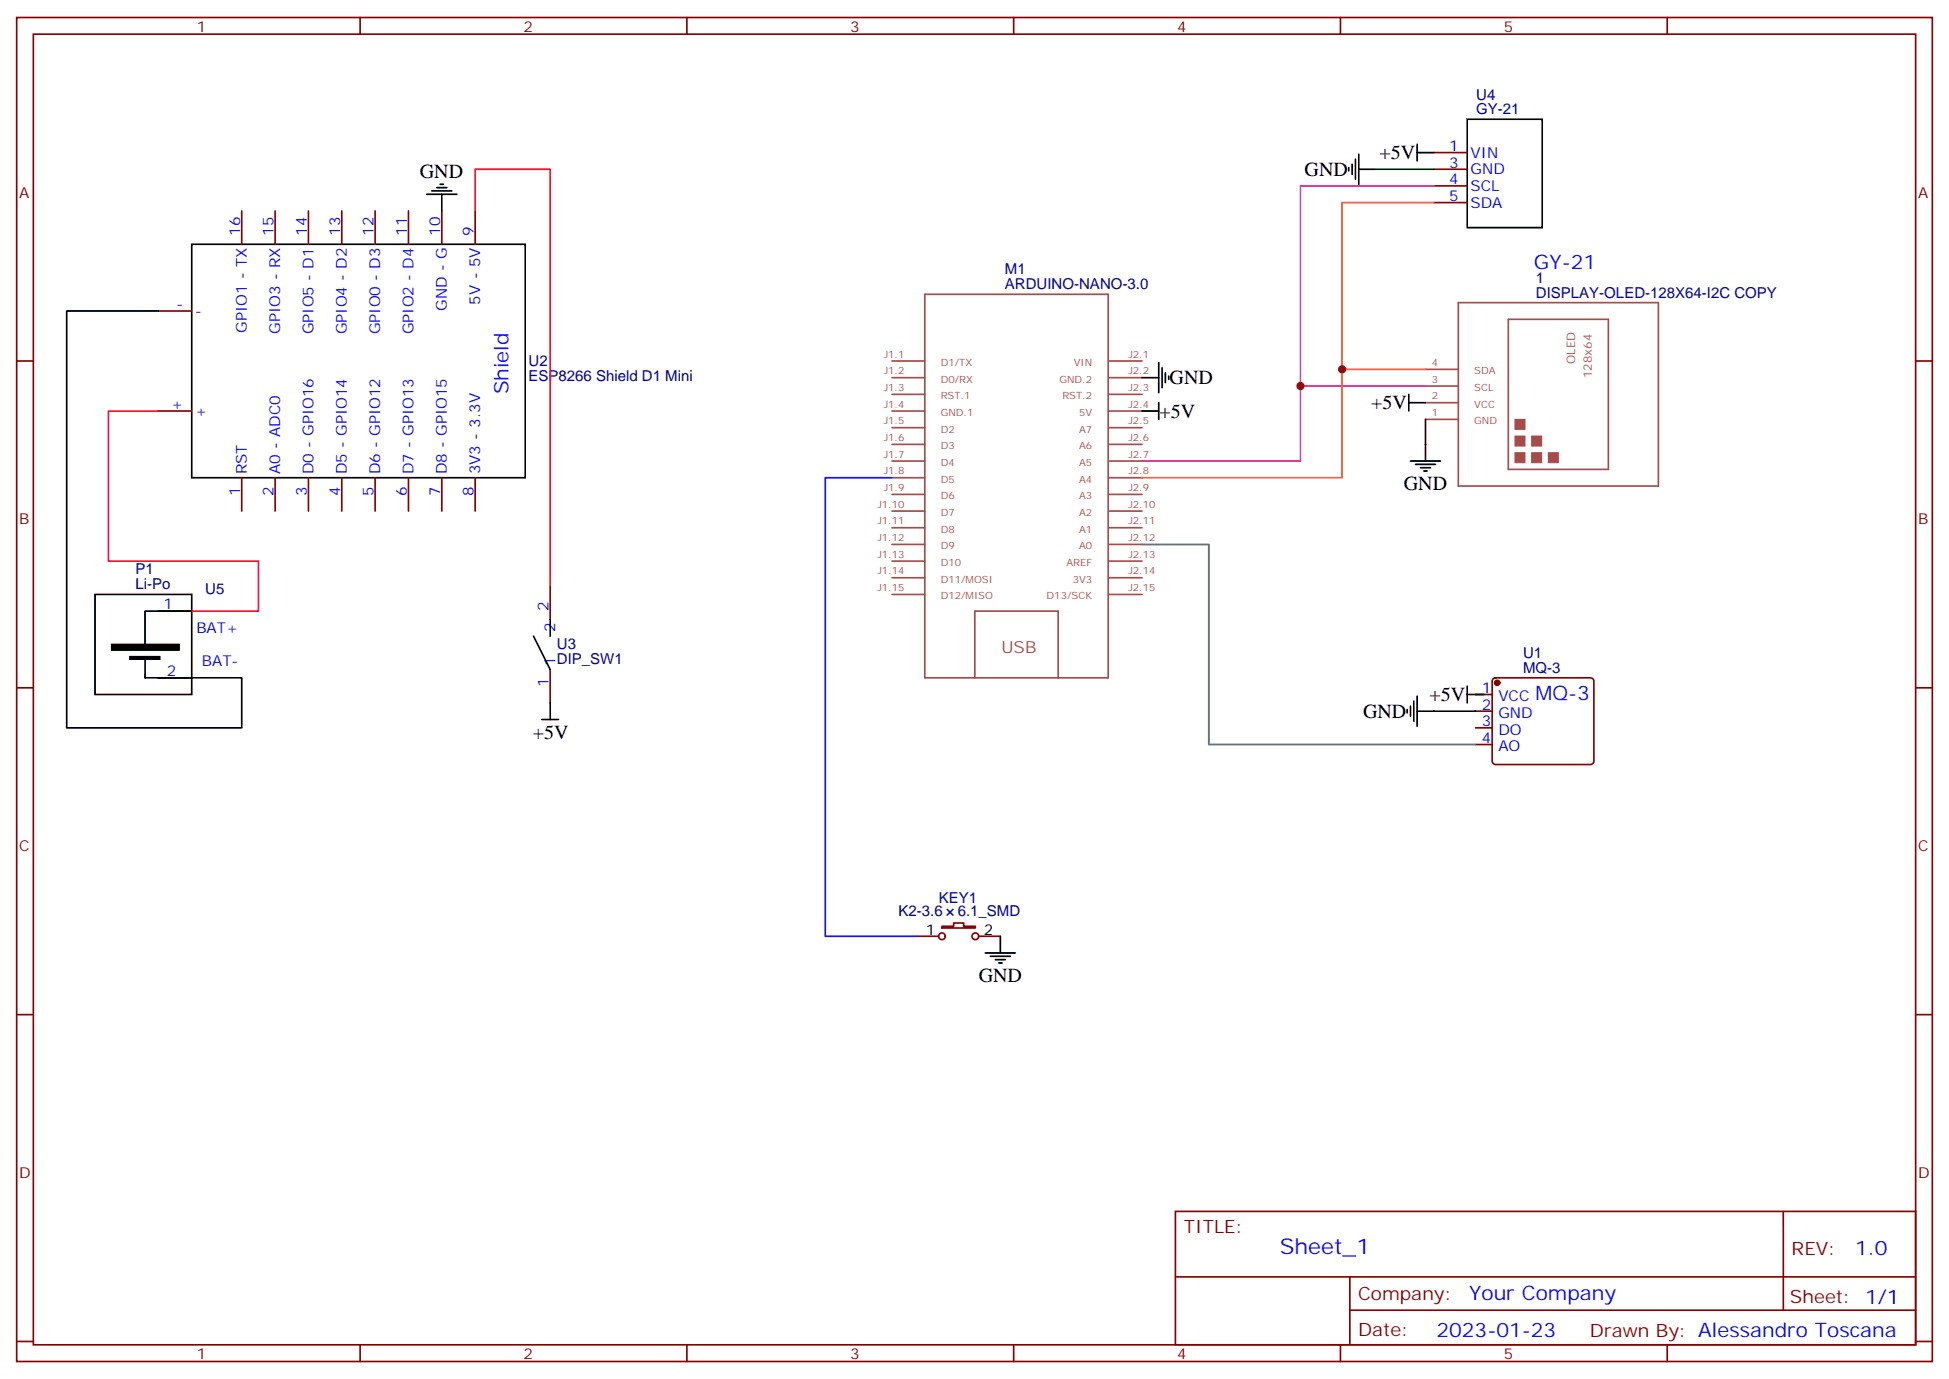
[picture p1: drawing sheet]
<svg xmlns="http://www.w3.org/2000/svg" width="412mm" height="292mm" viewBox="0 0 412 292" stroke-linecap="round" stroke-linejoin="round" font-family="sans-serif">
<g fill="none" stroke="#870000" stroke-width=".35">
<path d="M3.5 3.7h405.4v284.3h-405.4zM7.1 7.2h398.2v277.3h-398.2zM76.2 3.7v3.5M145.3 3.7v3.5M214.5 3.7v3.5M283.6 3.7v3.5M352.8 3.7v3.5M303.4 32.3h7M303.4 35.8h7M303.4 39.3h7M51.2 44.6v7.1M58.2 44.6v7.1"/>
<path d="M65.3 44.6v7.1M72.3 44.6v7.1M79.4 44.6v7.1M86.4 44.6v7.1M93.5 44.6v7.1M100.5 44.6v7.1M303.4 42.9h7M3.5 76.4h3.6M33.5 65.8h7.1M405.3 76.4h3.6M33.5 87h7.1M51.2 101.1v7"/>
<path d="M58.2 101.1v7M65.3 101.1v7M72.3 101.1v7M79.4 101.1v7M86.4 101.1v7M93.5 101.1v7M100.5 101.1v7M33.5 129.3h7.1M116.4 124v7.1M3.5 145.5h3.6M33.5 143.4h7.1M116.4 141.6v7.1"/>
<path d="M312.2 146.9h3.5M312.2 150.5h3.5M312.2 154h3.5M312.2 157.5h3.5M316 143.6l.4-.2h20.1a.71 .71 0 0 1 .8 .7v16.9a.76 .76 0 0 1-.8 .7h-20.1a.76 .76 0 0 1-.7-.7v-16.9zM405.3 145.5h3.6M194 198.1h4.6M199.3 196h2.5v-.7h2.1v.7h2.5v.3h-7.1zM207.1 198.1h4.6M3.5 214.7h3.6M405.3 214.7h3.6M248.7 256.3h156.6v28.2h-156.6z"/>
<path d="M377.3 256.3v20.9M248.7 270.1h156.5M285.6 277.2h119.6M285.6 270.1v14.2M3.5 283.8h3.6M76.2 284.5v3.5M145.3 284.5v3.5M214.5 284.5v3.5M283.6 284.5v3.5M352.8 284.5v3.5M405.3 283.8h3.6"/>
<circle cx="199.3" cy="198.1" r=".71"/>
<circle cx="206.4" cy="198.1" r=".71"/>
</g>
<circle cx="316.8" cy="144.5" r=".53" fill="#870000" stroke="#870000" stroke-width=".35"/>
<g fill="none" stroke="#a64a4a" stroke-width=".35">
<path d="M188.7 76.4h7M188.7 79.9h7M195.7 62.3h38.8v81.1h-38.8zM234.7 76.4h7M234.7 79.9h7M301.6 78.1h7M308.6 64h42.3v38.8h-42.3zM319.2 67.6h21.1v31.7h-21.1zM188.7 83.4h7M188.7 87h7M188.7 90.5h7M188.7 94h7"/>
<path d="M188.7 97.5h7M234.7 83.4h7M234.7 87h7M234.7 90.5h7M234.7 94h7M234.7 97.5h7M301.6 88.7h7M301.6 85.2h7M301.6 81.7h7M188.7 101.1h7M188.7 104.6h7M188.7 108.1h7"/>
<path d="M188.7 111.7h7M188.7 115.2h7M188.7 118.7h7M234.7 101.1h7M234.7 104.6h7M234.7 108.1h7M234.7 111.7h7M234.7 115.2h7M234.7 118.7h7M188.7 122.2h7M188.7 125.8h7M234.7 122.2h7"/>
<path d="M234.7 125.8h7M206.3 143.4v-14.1h17.6v14.1"/>
</g>
<g fill="none" stroke="#000" stroke-width=".35">
<path d="M92.4 39.7h2.1M93.1 39h.7M285.4 35.5v.7M286.1 34.7v2.2M286.8 33.7v4.2M287.5 35.8h3.5M287.5 32.6v6.4M299.9 30.5v3.5M299.9 32.3h3.5M310.4 25.2h15.9v23h-15.9zM40.6 51.7h70.5v49.4h-70.5zM90.3 41.1h6.4"/>
<path d="M91.4 40.4h4.2M93.5 41.1v3.5M33.5 65.8h-19.4v88.2h37.1v-10.6h-20.5v-4.2M241.7 79.9h3.5M245.2 76.7v6.4M245.9 77.8v4.2M246.6 78.8v2.2M247.3 79.6v.7M241.7 87h3.5M245.2 85.2v3.5M298.1 85.2h3.5M298.1 83.4v3.6"/>
<path d="M298.4 97.5h6.4M299.5 98.2h4.2M300.6 99h2.1M301.3 99.7h.7M301.6 88.7v8.8M20.1 125.8h20.5v21.1h-20.5zM40.6 129.3h-9.9v8.2M112.9 134.6l3.5 7M116.4 131.1v3.5M114.7 152.2h3.5M116.4 148.7v3.5M297.7 150.1v.7"/>
<path d="M298.4 149.4v2.1M299.2 148.3v4.3M299.9 150.5h12.3M299.9 147.3v6.3M310.4 146.9h3.6M310.4 145.2v3.5M211.7 198.1v3.5M208.5 201.6h6.3M209.5 202.3h4.3M210.6 203h2.1M211.3 203.7h.7"/>
</g>
<path d="M23.6 136.3h14.3v1.2h-14.3zM27.5 138.9h6.3v.6h-6.3z" fill="#000" stroke="#000" stroke-width=".35"/>
<g fill="#a64a4a" stroke="#a64a4a" stroke-width=".21">
<path d="M320.6 95.8h2.1v2.1h-2.1z"/>
<path d="M320.6 92.3h2.1v2.1h-2.1z"/>
<path d="M324.1 95.8h2.1v2.1h-2.1z"/>
<path d="M320.6 88.7h2.1v2.1h-2.1z"/>
<path d="M327.6 95.8h2.1v2.1h-2.1z"/>
<path d="M324.1 92.3h2.1v2.1h-2.1z"/>
</g>
<path d="M100.5 44.6v-8.8h15.9v88.2M33.5 87h-10.6v31.7h31.8v10.6h-14.1" fill="none" stroke="#f00" stroke-width=".35"/>
<path d="M291 35.8h12.4M312.2 146.9h1.8" fill="none" stroke="#008700" stroke-width=".35"/>
<path d="M188.7 101.1h-14.1v97h19.4" fill="none" stroke="#00f" stroke-width=".35"/>
<path d="M241.7 115.2h14.1v42.3h56.4" fill="none" stroke="#390" stroke-width=".35"/>
<path d="M303.4 39.3h-28.2v42.4h26.4M275.2 81.7v15.8h-33.5" fill="none" stroke="#f0f" stroke-width=".35"/>
<path d="M303.4 42.9h-19.4v35.2h17.6M284 78.1v23h-42.3" fill="none" stroke="#f60" stroke-width=".35"/>
<g fill="#c00">
<circle cx="275.2" cy="81.7" r=".88"/>
<circle cx="284" cy="78.1" r=".88"/>
</g>
<text font-size="4.6" fill="#00f" x="270.8" y="265.3">Sheet_1</text>
<g font-size="4.2">
<text x="291.9" y="33.7">+5V</text>
<text x="88.8" y="37.7">GND</text>
<text x="276.1" y="37.2">GND</text>
<text x="247.5" y="81.3">GND</text>
<text x="245.4" y="88.4">+5V</text>
<text x="290.2" y="86.6">+5V</text>
<text x="297" y="103.6">GND</text>
<text x="302.5" y="148.3">+5V</text>
<text x="288.4" y="151.8">GND</text>
<text x="112.8" y="156.3">+5V</text>
<text x="207.1" y="207.7">GND</text>
</g>
<g font-size="4.2" fill="#00f">
<text x="324.6" y="57">GY-21</text>
<text x="107.6" y="83.4" transform="rotate(-90 107.6 83.4)">Shield</text>
<text x="324.9" y="148">MQ-3</text>
<text x="392.5" y="265.6">1.0</text>
<text x="310.9" y="275.1">Your Company</text>
<text x="304" y="282.9">2023-01-23</text>
</g>
<g font-size="3.9" fill="#800">
<text x="250.5" y="260.9">TITLE:</text>
<text x="379.1" y="265.6">REV:</text>
<text x="287.4" y="275.1">Company:</text>
<text x="378.7" y="275.7">Sheet: 1/1</text>
<text x="287.4" y="282.8">Date:</text>
<text x="336.4" y="282.8">Drawn By: Alessandro Toscana</text>
</g>
<text font-size="3.5" fill="#a54b4b" x="211.9" y="138.1">USB</text>
<g font-size="3.2" fill="#800">
<text x="41.6" y="6.7">1</text>
<text x="110.8" y="6.7">2</text>
<text x="179.9" y="6.7">3</text>
<text x="249.1" y="6.7">4</text>
<text x="318.2" y="6.7">5</text>
<text x="4.1" y="41.8">A</text>
<text x="405.9" y="41.8">A</text>
<text x="4.1" y="110.9">B</text>
<text x="405.9" y="110.9">B</text>
<text x="4.1" y="180.1">C</text>
<text x="405.9" y="180.1">C</text>
<text x="4.1" y="249.2">D</text>
<text x="405.9" y="249.2">D</text>
<text x="41.6" y="287.5">1</text>
<text x="110.8" y="287.5">2</text>
<text x="179.9" y="287.5">3</text>
<text x="249.1" y="287.5">4</text>
<text x="318.2" y="287.5">5</text>
</g>
<g font-size="3.2" fill="#000080">
<text x="312.4" y="21.2">U4</text>
<text x="312.4" y="24.2">GY-21</text>
<text x="212.7" y="58">M1</text>
<text x="325" y="59.8">1</text>
<text x="212.6" y="61.2">ARDUINO-NANO-3.0</text>
<text x="325" y="63">DISPLAY-OLED-128X64-I2C COPY</text>
<text x="111.8" y="77.4">U2</text>
<text x="111.8" y="80.6">ESP8266 Shield D1 Mini</text>
<text x="28.7" y="124.7">Li-Po</text>
<text x="28.7" y="121.5">P1</text>
<text x="43.4" y="125.8">U5</text>
<text x="117.8" y="137.4">U3</text>
<text x="117.8" y="140.6">DIP_SW1</text>
<text x="322.3" y="142.3">MQ-3</text>
<text x="322.3" y="139.2">U1</text>
<text x="198.6" y="191">KEY1</text>
<text x="190.1" y="193.9">K2-3.6</text>
<text x="202.7" y="193.9">6.1_SMD</text>
</g>
<g font-size="3.2" fill="#00f">
<text x="306.7" y="31.9">1</text>
<text x="306.7" y="35.5">3</text>
<text x="311.1" y="33.3">VIN</text>
<text x="306.7" y="39">4</text>
<text x="311.1" y="36.9">GND</text>
<text x="311.1" y="40.4">SCL</text>
<text x="306.7" y="42.5">5</text>
<text x="311.1" y="43.9">SDA</text>
<text x="50.8" y="49.9" transform="rotate(-90 50.8 49.9)">16</text>
<text x="57.9" y="49.9" transform="rotate(-90 57.9 49.9)">15</text>
<text x="64.9" y="49.9" transform="rotate(-90 64.9 49.9)">14</text>
<text x="72" y="49.9" transform="rotate(-90 72 49.9)">13</text>
<text x="79" y="49.9" transform="rotate(-90 79 49.9)">12</text>
<text x="86.1" y="49.9" transform="rotate(-90 86.1 49.9)">11</text>
<text x="93.1" y="49.9" transform="rotate(-90 93.1 49.9)">10</text>
<text x="100.2" y="49.9" transform="rotate(-90 100.2 49.9)">9</text>
<text x="37.4" y="65.4">-</text>
<text x="94.5" y="65.8" transform="rotate(-90 94.5 65.8)">GND - G</text>
<text x="101.6" y="64.4" transform="rotate(-90 101.6 64.4)">5V - 5V</text>
<text x="41.3" y="66.9">-</text>
<text x="52.2" y="70.4" transform="rotate(-90 52.2 70.4)">GPIO1 - TX</text>
<text x="59.3" y="70.7" transform="rotate(-90 59.3 70.7)">GPIO3 - RX</text>
<text x="66.3" y="70.7" transform="rotate(-90 66.3 70.7)">GPIO5 - D1</text>
<text x="73.4" y="70.7" transform="rotate(-90 73.4 70.7)">GPIO4 - D2</text>
<text x="80.4" y="70.7" transform="rotate(-90 80.4 70.7)">GPIO0 - D3</text>
<text x="87.5" y="70.7" transform="rotate(-90 87.5 70.7)">GPIO2 - D4</text>
<text x="36.2" y="86.6">+</text>
<text x="41.3" y="88">+</text>
<text x="52.2" y="100.4" transform="rotate(-90 52.2 100.4)">RST</text>
<text x="59.3" y="100.4" transform="rotate(-90 59.3 100.4)">A0 - ADC0</text>
<text x="66.3" y="100.4" transform="rotate(-90 66.3 100.4)">D0 - GPIO16</text>
<text x="73.4" y="100.4" transform="rotate(-90 73.4 100.4)">D5 - GPIO14</text>
<text x="80.4" y="100.4" transform="rotate(-90 80.4 100.4)">D6 - GPIO12</text>
<text x="87.5" y="100.4" transform="rotate(-90 87.5 100.4)">D7 - GPIO13</text>
<text x="94.5" y="100.4" transform="rotate(-90 94.5 100.4)">D8 - GPIO15</text>
<text x="101.6" y="100.4" transform="rotate(-90 101.6 100.4)">3V3 - 3.3V</text>
<text x="50.8" y="104.8" transform="rotate(-90 50.8 104.8)">1</text>
<text x="57.9" y="104.8" transform="rotate(-90 57.9 104.8)">2</text>
<text x="64.9" y="104.8" transform="rotate(-90 64.9 104.8)">3</text>
<text x="72" y="104.8" transform="rotate(-90 72 104.8)">4</text>
<text x="79" y="104.8" transform="rotate(-90 79 104.8)">5</text>
<text x="86.1" y="104.8" transform="rotate(-90 86.1 104.8)">6</text>
<text x="93.1" y="104.8" transform="rotate(-90 93.1 104.8)">7</text>
<text x="100.2" y="104.8" transform="rotate(-90 100.2 104.8)">8</text>
<text x="34.6" y="128.9">1</text>
<text x="116.1" y="129.3" transform="rotate(-90 116.1 129.3)">2</text>
<text x="41.6" y="133.9">BAT+</text>
<text x="117.5" y="133.8" transform="rotate(-90 117.5 133.8)">2</text>
<text x="35.3" y="143.1">2</text>
<text x="42.7" y="140.9">BAT-</text>
<text x="117.5" y="140.9" transform="rotate(-90 117.5 140.9)">1</text>
<text x="116.1" y="145.4" transform="rotate(-90 116.1 145.4)">1</text>
<text x="313.5" y="146.6">1</text>
<text x="317" y="148.3">VCC</text>
<text x="313.5" y="150.1">2</text>
<text x="313.5" y="153.6">3</text>
<text x="317" y="151.9">GND</text>
<text x="317" y="155.4">DO</text>
<text x="313.5" y="157.2">4</text>
<text x="317" y="158.9">AO</text>
</g>
<g font-size="3.2">
<text x="195.9" y="197.7">1</text>
<text x="208.1" y="197.7">2</text>
</g>
<g font-size="2.5" fill="#a54b4b">
<text x="333.3" y="77" transform="rotate(-90 333.3 77)">OLED</text>
<text x="336.8" y="80" transform="rotate(-90 336.8 80)">128x64</text>
</g>
<g font-size="2.1" fill="#a54b4b">
<text x="187" y="75.7">J1.1</text>
<text x="199" y="77.4">D1/TX</text>
<text x="227.2" y="77.4">VIN</text>
<text x="238.8" y="75.7">J2.1</text>
<text x="302.9" y="77.4">4</text>
<text x="187" y="79.2">J1.2</text>
<text x="187" y="82.7">J1.3</text>
<text x="199" y="80.9">D0/RX</text>
<text x="224.2" y="80.9">GND.2</text>
<text x="238.8" y="79.2">J2.2</text>
<text x="238.8" y="82.7">J2.3</text>
<text x="302.9" y="81">3</text>
<text x="311.9" y="82.7">SCL</text>
<text x="311.9" y="79.2">SDA</text>
<text x="187" y="86.3">J1.4</text>
<text x="187" y="89.8">J1.5</text>
<text x="199" y="84.5">RST.1</text>
<text x="199" y="88">GND.1</text>
<text x="224.8" y="84.5">RST.2</text>
<text x="228.3" y="88">5V</text>
<text x="238.8" y="86.3">J2.4</text>
<text x="238.8" y="89.8">J2.5</text>
<text x="302.9" y="88">1</text>
<text x="302.9" y="84.5">2</text>
<text x="311.9" y="89.8">GND</text>
<text x="311.9" y="86.2">VCC</text>
<text x="187" y="93.3">J1.6</text>
<text x="199" y="91.5">D2</text>
<text x="199" y="95.1">D3</text>
<text x="228.3" y="91.5">A7</text>
<text x="228.3" y="95.1">A6</text>
<text x="238.8" y="93.3">J2.6</text>
<text x="187" y="96.8">J1.7</text>
<text x="187" y="100.4">J1.8</text>
<text x="199" y="98.6">D4</text>
<text x="228.3" y="98.6">A5</text>
<text x="238.8" y="96.8">J2.7</text>
<text x="238.8" y="100.4">J2.8</text>
<text x="185.6" y="107.4">J1.10</text>
<text x="187" y="103.9">J1.9</text>
<text x="199" y="102.1">D5</text>
<text x="199" y="105.6">D6</text>
<text x="228.3" y="102.1">A4</text>
<text x="228.3" y="105.6">A3</text>
<text x="238.8" y="103.9">J2.9</text>
<text x="238.8" y="107.4">J2.10</text>
<text x="185.6" y="111">J1.11</text>
<text x="199" y="109.2">D7</text>
<text x="199" y="112.7">D8</text>
<text x="228.3" y="109.2">A2</text>
<text x="228.3" y="112.7">A1</text>
<text x="238.8" y="111">J2.11</text>
<text x="185.6" y="114.5">J1.12</text>
<text x="185.6" y="118">J1.13</text>
<text x="199" y="116.2">D9</text>
<text x="199" y="119.8">D10</text>
<text x="225.7" y="119.8">AREF</text>
<text x="228.3" y="116.2">A0</text>
<text x="238.8" y="114.5">J2.12</text>
<text x="238.8" y="118">J2.13</text>
<text x="185.6" y="121.5">J1.14</text>
<text x="185.6" y="125.1">J1.15</text>
<text x="199" y="123.3">D11/MOSI</text>
<text x="227" y="123.3">3V3</text>
<text x="238.8" y="121.5">J2.14</text>
<text x="238.8" y="125.1">J2.15</text>
<text x="199" y="126.8">D12/MISO</text>
<text x="221.5" y="126.8">D13/SCK</text>
</g>
</svg>
